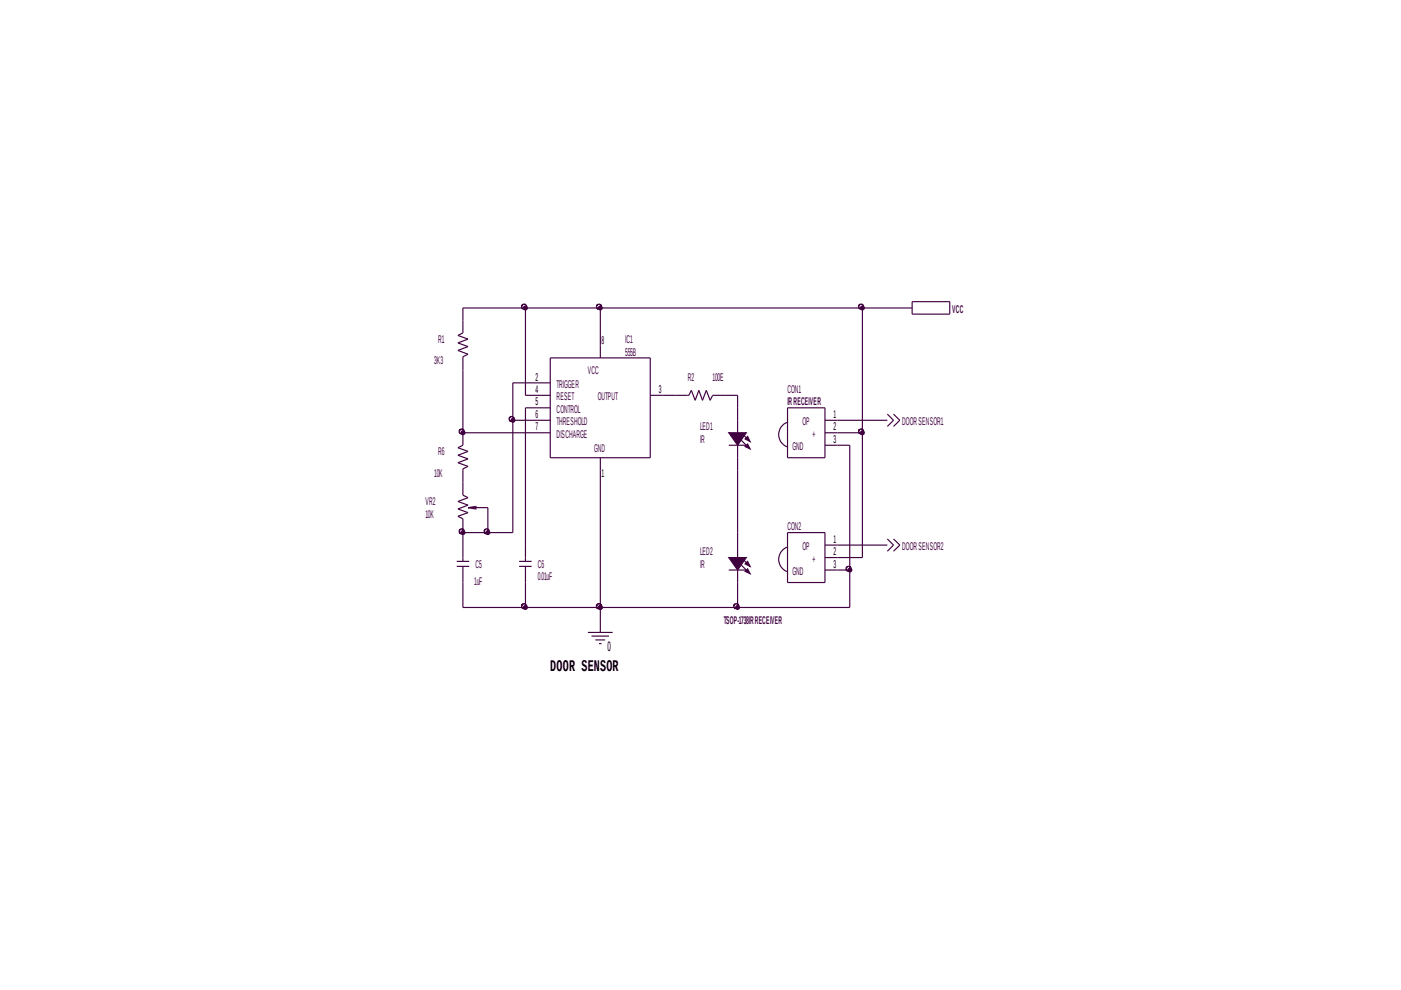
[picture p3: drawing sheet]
<svg xmlns="http://www.w3.org/2000/svg" width="297mm" height="210mm" viewBox="0 0 297 210" stroke-linecap="round" stroke-linejoin="round" font-family="sans-serif">
<path d="M127.3 128.8h29.1" fill="none" stroke="#400040" stroke-width=".25"/>
<circle cx="156.4" cy="128.8" r=".53" fill="#400040"/>
<g fill="none" stroke="#400040" stroke-width=".25">
<path d="M111.4 123.5v5.3M154.5 120.9h3.7"/>
<circle cx="156.1" cy="128.5" r=".53"/>
</g>
<path d="M154.5 118.2h3.7l-1.8 2.7z" fill-rule="evenodd" fill="#400040"/>
<path d="M154.5 118.2h3.7l-1.8 2.7z" fill="none" stroke="#400040" stroke-width=".25"/>
<path d="M158.5 120.6l.5 1-1-.5z" fill-rule="evenodd" fill="#400040"/>
<path d="M158.5 120.6l.5 1-1-.5z" fill="none" stroke="#400040" stroke-width=".25"/>
<path d="M158.5 119l.5 1.1-1-.5z" fill-rule="evenodd" fill="#400040"/>
<g fill="none" stroke="#400040" stroke-width=".25">
<path d="M98.1 91.8h16M98.1 102.3v2.7l1.1 .5-2.1 .8 2.1 .8-2.1 .8 2.1 .8-2.1 .8 1 .5v2.9M99.2 107.6h.1M99.2 107.6l1.6 .3M99.2 107.6h4.2M100.8 107.4h.1M100.8 107.9h.1M100.8 107.4l-1.6 .2M100.8 107.4v.5M156.4 112.9v5.3M157.2 118.2l1.5 1.6M157.2 119.8l1.5 1.6"/>
<path d="M158.5 119l.5 1.1-1-.5zM156.4 120.9v5.3"/>
</g>
<circle cx="98.2" cy="91.8" r=".54" fill="#400040"/>
<g fill="none" stroke="#400040" stroke-width=".25">
<path d="M98.1 65.3h13.3v18.5M188.1 87.8l1.3 1.3-1.3 1.3M189.4 87.8l1.4 1.3-1.4 1.3M166.9 116a2.77 2.77 0 0 0-1.8 2.6 2.77 2.77 0 0 0 1.8 2.6M167 112.9h7.9v10.6h-7.9zM174.9 115.6h2.7M174.9 118.2h2.7M174.9 120.9h2.7"/>
<circle cx="97.9" cy="91.5" r=".52"/>
</g>
<circle cx="111.4" cy="65.3" r=".54" fill="#400040"/>
<g fill="none" stroke="#400040" stroke-width=".25">
<path d="M127.3 99.7v29.1M156.4 128.8h23.8"/>
<circle cx="111.1" cy="65" r=".53"/>
</g>
<circle cx="127.3" cy="128.8" r=".53" fill="#400040"/>
<g fill="none" stroke="#400040" stroke-width=".25">
<path d="M127.3 65.3h55.5M143.2 83.8h2.8l.6-1 .8 2.1 .8-2.1 .7 2.1 .9-2.1 .8 2.1 .5-1.1h2.6"/>
<circle cx="127" cy="128.5" r=".52"/>
</g>
<circle cx="127.3" cy="65.3" r=".53" fill="#400040"/>
<circle cx="127" cy="65" r=".52" fill="none" stroke="#400040" stroke-width=".25"/>
<circle cx="182.8" cy="65.3" r=".53" fill="#400040"/>
<g fill="none" stroke="#400040" stroke-width=".25">
<path d="M98.1 67.9v2.7l-1 .5 2.1 .8-2.1 .8 2.1 .8-2.1 .8 2.1 .8-1.1 .5v2.9M111.4 83.8h2.7M111.4 128.8h15.9M177.6 120.9h2.6"/>
<circle cx="182.6" cy="65" r=".53"/>
</g>
<circle cx="127.3" cy="128.8" r=".53" fill="#400040"/>
<g fill="none" stroke="#400040" stroke-width=".25">
<path d="M111.4 65.3h15.9M166.9 89.5a2.77 2.77 0 0 0-1.8 2.6 2.77 2.77 0 0 0 1.8 2.7M167 86.5h7.9v10.5h-7.9zM174.9 89.1h2.7M174.9 91.8h2.7M174.9 94.4h2.7M98.1 112.9h5.3M156.4 126.2v2.6"/>
<circle cx="127" cy="128.5" r=".52"/>
</g>
<circle cx="103.4" cy="112.9" r=".53" fill="#400040"/>
<g fill="none" stroke="#400040" stroke-width=".25">
<path d="M98.1 128.8h13.3"/>
<circle cx="103.2" cy="112.7" r=".52"/>
</g>
<circle cx="111.4" cy="128.8" r=".54" fill="#400040"/>
<g fill="none" stroke="#400040" stroke-width=".25">
<path d="M182.8 91.8v26.4"/>
<circle cx="111.1" cy="128.5" r=".53"/>
</g>
<circle cx="182.8" cy="91.8" r=".53" fill="#400040"/>
<g fill="none" stroke="#400040" stroke-width=".25">
<path d="M98.1 112.9v2.7"/>
<circle cx="182.6" cy="91.5" r=".53"/>
</g>
<circle cx="98.2" cy="112.9" r=".54" fill="#400040"/>
<g fill="none" stroke="#400040" stroke-width=".25">
<path d="M116.7 75.9h21.2v21.1h-21.2zM127.3 73.2v2.7M108.7 89.1v23.8M114.1 91.8h2.6M114.1 81.2h2.6M114.1 83.8h2.6M114.1 86.5h2.6M114.1 89.1h2.6M127.3 97v2.7M137.9 83.8h2.6M177.6 91.8h5.2M180.2 94.4v26.5"/>
<path d="M124.6 134.1h5.3M125.4 134.9h3.7M126.2 135.7h2.1M127 136.5h.5"/>
<circle cx="97.9" cy="112.6" r=".53"/>
</g>
<circle cx="180.2" cy="120.9" r=".53" fill="#400040"/>
<g fill="none" stroke="#400040" stroke-width=".25">
<path d="M182.8 65.3v26.5M108.7 89.1h5.4M153.7 83.8h2.7M177.6 94.4h2.6M177.6 118.2h5.2M98.1 123.5v5.3M180.2 120.9v7.9"/>
<circle cx="179.9" cy="120.6" r=".52"/>
</g>
<circle cx="108.8" cy="89.1" r=".53" fill="#400040"/>
<g fill="none" stroke="#400040" stroke-width=".25">
<path d="M98.1 65.3v2.6M98.1 78.5v15.9l-1 .5 2.1 .8-2.1 .8 2.1 .8-2.1 .8 2.1 .8-1.1 .5v2.9M182.8 65.3h10.6M193.4 64h8v2.6h-8zM114.1 86.5h-2.7v32.5M114.1 81.2h-5.4v7.9M140.5 83.8h2.7M154.5 94.4h3.7M156.4 83.8v2.7M156.4 99.7v13.2M177.6 89.1h10.5M96.8 119h2.7"/>
<path d="M98.1 115.6v3.4M103.4 112.9h5.3M110.1 119h2.6M177.6 115.6h10.5M188.1 114.3l1.3 1.3-1.3 1.3M189.4 114.3l1.4 1.3-1.4 1.3M96.8 120.1h2.7M98.1 120.1v3.4M110.1 120.1h2.6M111.4 120.1v3.4"/>
<circle cx="108.5" cy="88.8" r=".52"/>
</g>
<path d="M154.5 91.8h3.7l-1.8 2.6z" fill-rule="evenodd" fill="#400040"/>
<path d="M154.5 91.8h3.7l-1.8 2.6z" fill="none" stroke="#400040" stroke-width=".25"/>
<path d="M158.5 94.2l.5 1-1-.5z" fill-rule="evenodd" fill="#400040"/>
<path d="M158.5 94.2l.5 1-1-.5z" fill="none" stroke="#400040" stroke-width=".25"/>
<path d="M158.5 92.5l.5 1.1-1-.5z" fill-rule="evenodd" fill="#400040"/>
<path d="M127.3 65.3v7.9M156.4 86.5v5.3M156.4 94.4v5.3M157.2 91.8l1.5 1.5M157.2 93.3l1.5 1.6M158.5 92.5l.5 1.1-1-.5zM103.4 107.6v5.3M127.3 128.8v5.3" fill="none" stroke="#400040" stroke-width=".25"/>
<text font-size="3.5" x="116.7" y="142.3">DOOR SENSOR</text>
<text font-size="2.9" x="128.8" y="138">0</text>
<g font-size="2.4" fill="#400040">
<text x="201.9" y="66.4">VCC</text>
<text x="92.1" y="77.3">3K3</text>
<text x="92.9" y="72.7">R1</text>
<text x="132.6" y="72.7">IC1</text>
<text x="132.6" y="75.4">555B</text>
<text x="118" y="82.3">TRIGGER</text>
<text x="124.6" y="79.3">VCC</text>
<text x="145.8" y="80.7">R2</text>
<text x="151.1" y="80.7">100E</text>
<text x="167" y="83.3">CON1</text>
<text x="118" y="84.9">RESET</text>
<text x="118" y="87.6">CONTROL</text>
<text x="126.8" y="84.9">OUTPUT</text>
<text x="167" y="86">IR RECEIVER</text>
<text x="118" y="90.2">THRESHOLD</text>
<text x="118" y="92.9">DISCHARGE</text>
<text x="125.9" y="95.8">GND</text>
<text x="148.4" y="91.3">LED1</text>
<text x="148.4" y="93.9">IR</text>
<text x="168" y="95.5">GND</text>
<text x="170.1" y="90.2">OP</text>
<text x="172.3" y="92.9">+</text>
<text x="191.3" y="90.2">DOOR SENSOR1</text>
<text x="92.1" y="101">10K</text>
<text x="92.9" y="96.6">R6</text>
<text x="90.2" y="107.1">VR2</text>
<text x="90.2" y="109.8">10K</text>
<text x="167" y="112.4">CON2</text>
<text x="148.4" y="117.7">LED2</text>
<text x="170.1" y="116.7">OP</text>
<text x="172.3" y="119.3">+</text>
<text x="191.3" y="116.7">DOOR SENSOR2</text>
<text x="100.5" y="124.1">1uF</text>
<text x="100.8" y="120.4">C5</text>
<text x="114.1" y="120.4">C6</text>
<text x="114.1" y="123">0.01uF</text>
<text x="148.4" y="120.4">IR</text>
<text x="168" y="122">GND</text>
<text x="153.5" y="132.3">TSOP-1738IR RECEIVER</text>
</g>
<g font-size="2.4">
<text x="127.5" y="73">8</text>
<text x="113.5" y="80.7">2</text>
<text x="113.5" y="83.3">4</text>
<text x="139.7" y="83.3">3</text>
<text x="113.5" y="86">5</text>
<text x="113.5" y="88.6">6</text>
<text x="176.7" y="88.6">1</text>
<text x="113.5" y="91.3">7</text>
<text x="176.7" y="91.3">2</text>
<text x="176.7" y="93.9">3</text>
<text x="127.5" y="101">1</text>
<text x="176.7" y="115.1">1</text>
<text x="176.7" y="117.7">2</text>
<text x="176.7" y="120.4">3</text>
</g>
</svg>
